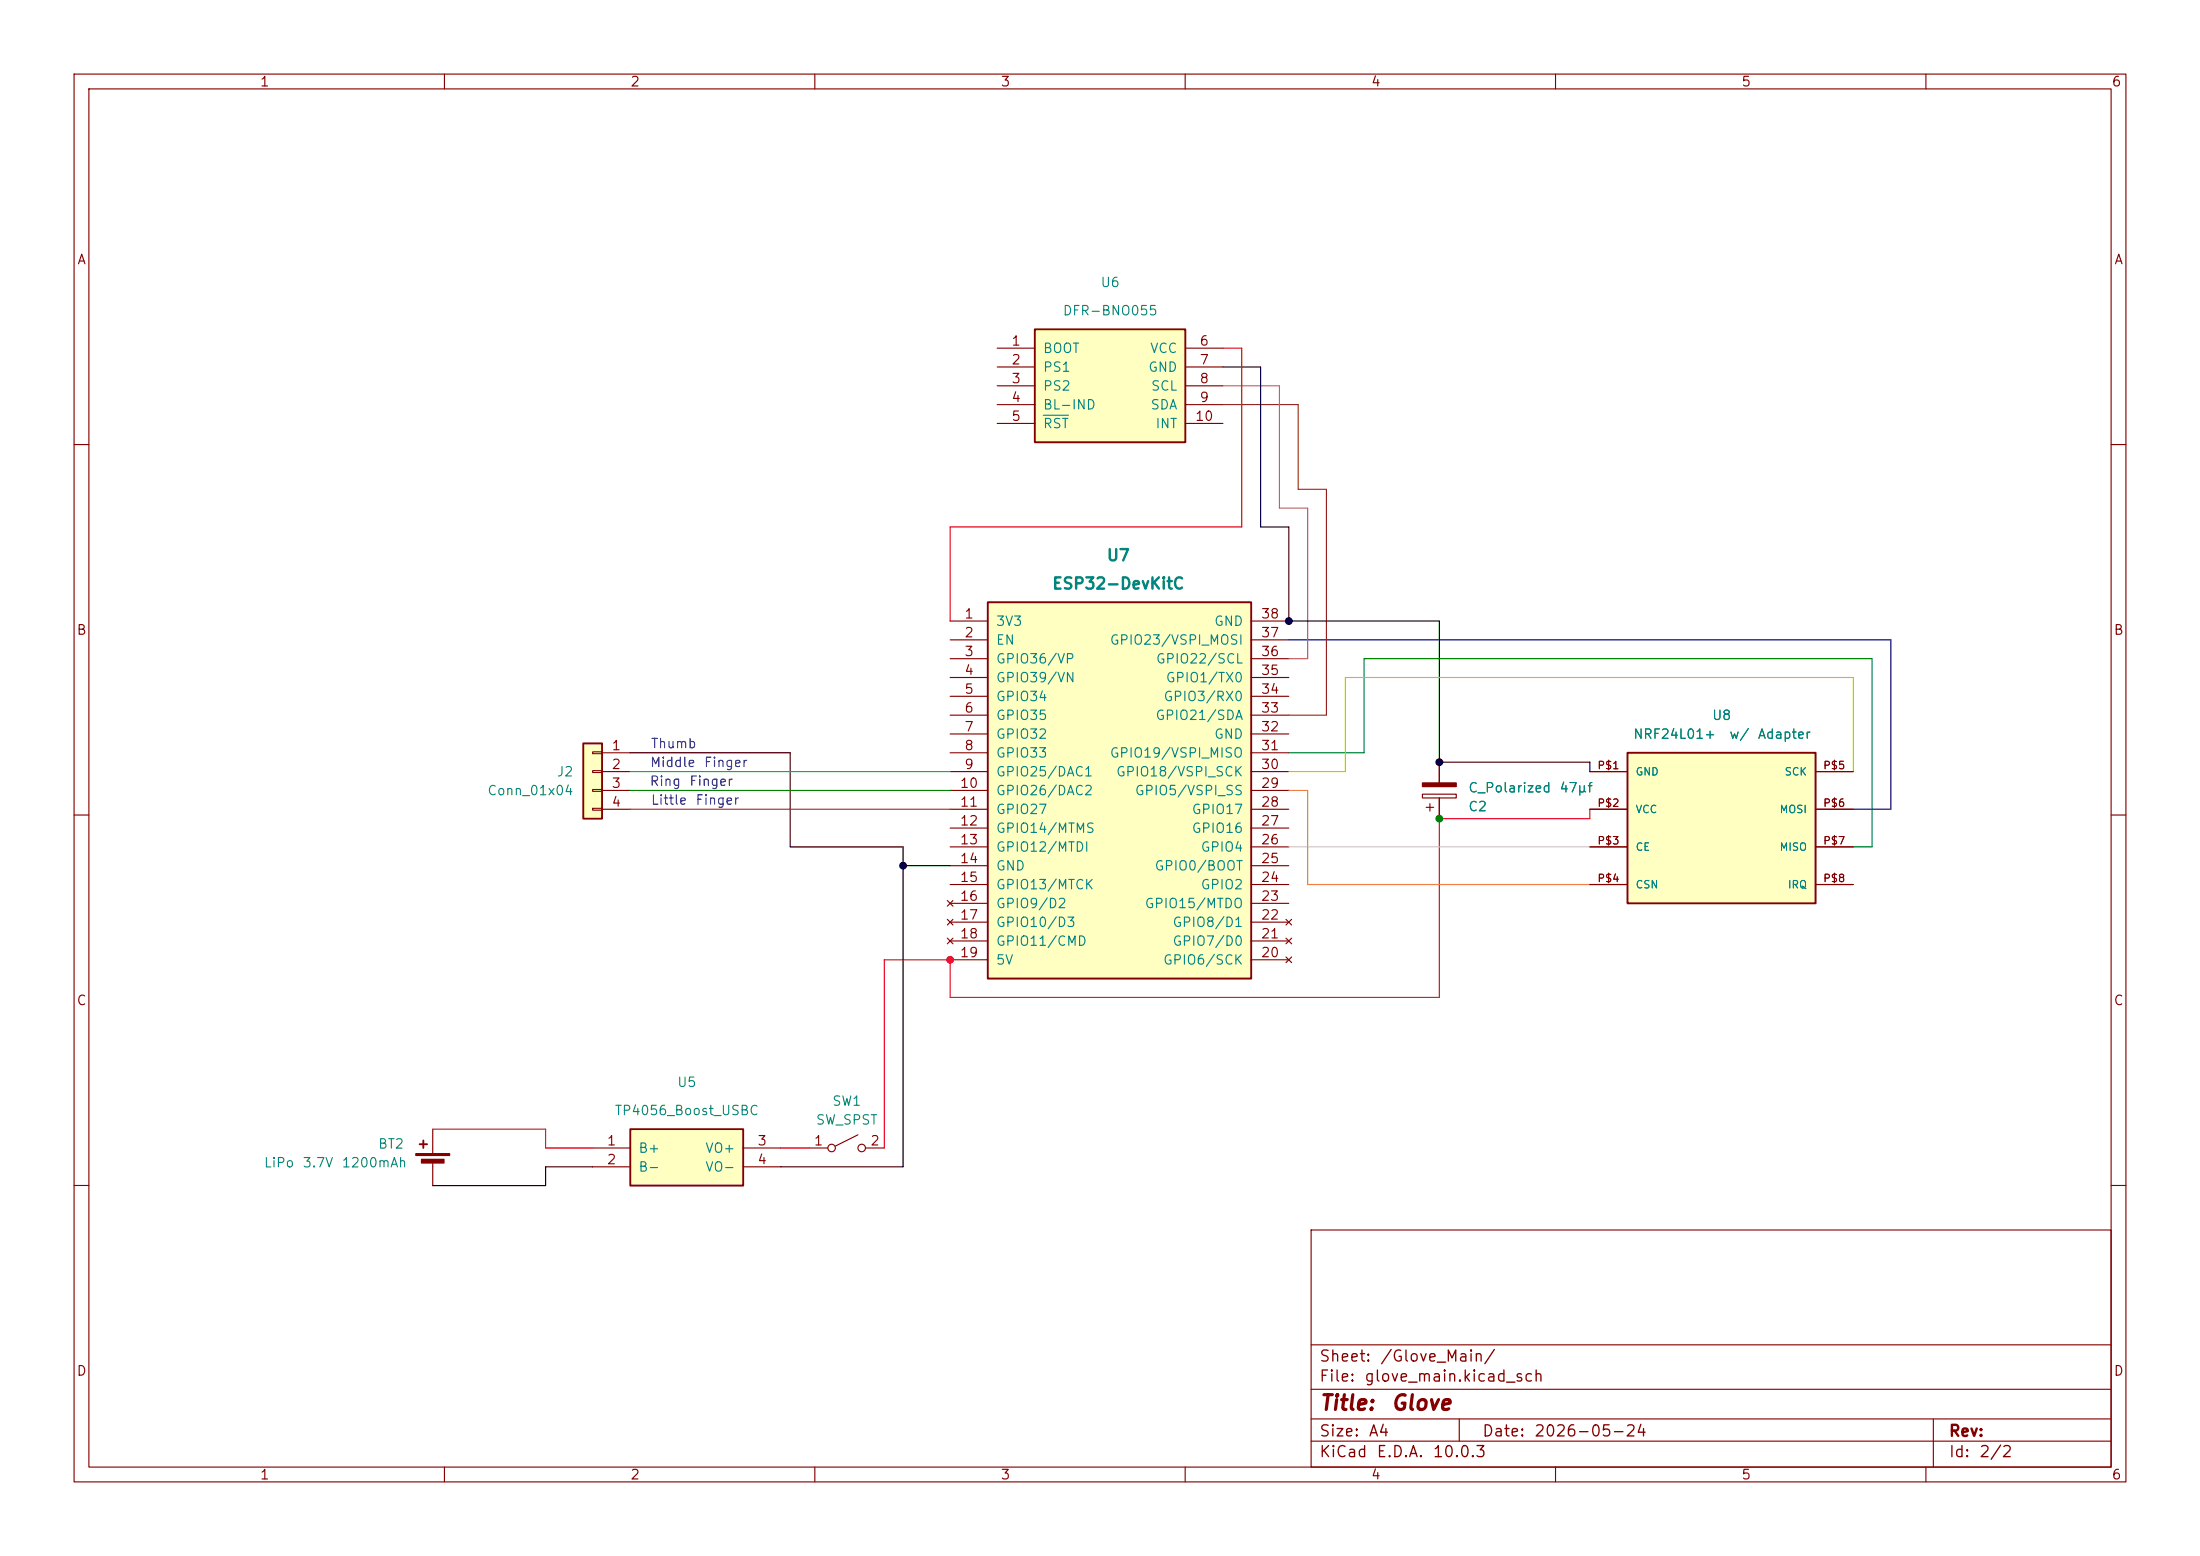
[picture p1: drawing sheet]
<svg xmlns="http://www.w3.org/2000/svg" width="297mm" height="210mm" viewBox="0 0 297 210" stroke-linecap="round" stroke-linejoin="round" font-family="sans-serif">
<path d="M0 0h297v210h-297z" fill="#fff" stroke="#fff" stroke-width=".14"/>
<g fill="none" stroke="#840000" stroke-width=".15">
<path d="M10 10h277v190h-277zM12 12h273v186h-273zM60 10v2M110 10v2M160 10v2M210 10v2M260 10v2M10 60h2M285 60h2M10 110h2M285 110h2M10 160h2"/>
<path d="M177 166h108v32h-108zM285 160h2M60 198v2M110 198v2M160 198v2M177 194.5h108M177 191.5h108M177 187.5h108M177 181.5h108M197 191.5v3M210 198v2M260 198v2"/>
<path d="M261 191.5v6.5"/>
</g>
<path d="M133.3 81.3h35.6v50.8h-35.6z" fill="#ffffc2"/>
<path d="M133.3 81.3h35.6v50.8h-35.6z" fill="none" stroke="#840000" stroke-width=".25"/>
<g fill="none" stroke="#840000" stroke-width=".15">
<path d="M128.3 83.8h5M128.3 86.4h5M128.3 88.9h5M128.3 91.4h5M128.3 94h5M128.3 96.5h5M128.3 99.1h5M168.9 83.8h5.1M168.9 86.4h5.1M168.9 88.9h5.1M168.9 91.4h5.1M168.9 94h5.1"/>
<path d="M168.9 96.5h5.1M168.9 99.1h5.1M128.3 101.6h5M128.3 104.1h5M128.3 106.7h5M128.3 109.2h5M128.3 111.8h5M128.3 114.3h5M128.3 116.8h5M128.3 119.4h5M168.9 101.6h5.1M168.9 104.1h5.1"/>
<path d="M168.9 106.7h5.1M168.9 109.2h5.1M168.9 111.8h5.1M168.9 114.3h5.1M168.9 116.8h5.1M168.9 119.4h5.1M127.9 121.5l.8 .8M127.9 124.1l.8 .7M127.9 126.6l.8 .8M128.3 121.9h5M128.3 124.5h5M128.3 127h5"/>
<path d="M128.3 129.5h5M128.7 121.5l-.8 .8M128.7 124.1l-.8 .7M128.7 126.6l-.8 .8M168.9 121.9h5.1M168.9 124.5h5.1M168.9 127h5.1M168.9 129.5h5.1M173.6 129.2l.8 .7M173.6 126.6l.8 .8M173.6 124.1l.8 .7M174.4 129.2l-.8 .7"/>
<path d="M174.4 126.6l-.8 .8M174.4 124.1l-.8 .7"/>
</g>
<path d="M139.7 44.5h20.3v15.2h-20.3z" fill="#ffffc2"/>
<path d="M139.7 44.5h20.3v15.2h-20.3z" fill="none" stroke="#840000" stroke-width=".25"/>
<g fill="none" stroke="#840000" stroke-width=".15">
<path d="M134.6 47h5.1M134.6 49.5h5.1M134.6 52.1h5.1M134.6 54.6h5.1M134.6 57.2h5.1M160 47h5.1M160 49.5h5.1M160 52.1h5.1M160 54.6h5.1M160 57.2h5.1M192 107.2h4.6v.5h-4.6zM192.5 109h1"/>
<path d="M193 108.5v1M194.3 102.9v2.8M194.3 107.7v2.8"/>
</g>
<path d="M140.8 56h3.4" fill="none" stroke="#008484" stroke-width=".15"/>
<path d="M192 105.7h4.6v.5h-4.6z" fill="#840000" stroke="#840000" stroke-width=".15"/>
<path d="M219.7 101.6h25.4v20.3h-25.4z" fill="#ffffc2"/>
<path d="M219.7 101.6h25.4v20.3h-25.4z" fill="none" stroke="#840000" stroke-width=".25"/>
<path d="M214.6 104.1h5.1M214.6 109.2h5.1M214.6 114.3h5.1M214.6 119.4h5.1M245.1 104.1h5.1M245.1 109.2h5.1M245.1 114.3h5.1M245.1 119.4h5.1" fill="none" stroke="#840000" stroke-width=".15"/>
<path d="M85.1 152.4h15.2v7.6h-15.2z" fill="#ffffc2"/>
<path d="M56.6 154.4h1.1M57.1 153.9v1M85.1 152.4h15.2v7.6h-15.2z" fill="none" stroke="#840000" stroke-width=".25"/>
<g fill="none" stroke="#840000" stroke-width=".15">
<path d="M58.4 152.4v3.3M58.4 156.7v3.3M80 154.9h5.1M80 157.5h5.1M100.3 154.9h5.1M100.3 157.5h5.1M109.2 154.9h2.6M115.8 153.2l-3 1.5M116.8 154.9h2.6"/>
<circle cx="112.3" cy="154.9" r=".51"/>
<circle cx="116.3" cy="154.9" r=".51"/>
</g>
<g fill="#840000" stroke="#840000" stroke-width=".15">
<path d="M56.1 155.7h4.6v.3h-4.6z"/>
<path d="M56.9 156.5h3v.5h-3z"/>
</g>
<path d="M78.7 100.3h2.6v10.2h-2.6z" fill="#ffffc2"/>
<path d="M78.7 100.3h2.6v10.2h-2.6z" fill="none" stroke="#840000" stroke-width=".25"/>
<g fill="none" stroke="#840000" stroke-width=".15">
<path d="M80 101.5h1.3v.2h-1.3zM80 104h1.3v.3h-1.3zM80 106.6h1.3v.2h-1.3zM80 109.1h1.3v.2h-1.3zM81.3 101.6h3.8M81.3 104.1h3.8M81.3 106.7h3.8M81.3 109.2h3.8M194.3 102.9v2.8M194.3 107.7v2.8M214.6 104.1h5.1M214.6 109.2h5.1"/>
<path d="M214.6 114.3h5.1M214.6 119.4h5.1M245.1 104.1h5.1M245.1 109.2h5.1M245.1 114.3h5.1M245.1 119.4h5.1"/>
</g>
<path d="M165.1 49.5h5.1v21.6h3.8v12.7h20.3v19.1h20.3v1.2M85.1 101.6h21.6v12.7h15.2v43.2h-16.5M121.9 116.8h6.4M80 157.5h-6.3v2.5h-15.3" fill="none" stroke="#000" stroke-width=".15"/>
<path d="M165.1 52.1h7.6v16.5h3.8v20.3h-2.5" fill="none" stroke="#c200c2" stroke-width=".15"/>
<path d="M165.1 47h2.5v24.1h-39.3v12.7M214.6 109.2v1.3h-20.3v24.1h-66v-5.1h-8.9v25.4M58.4 152.4h15.3v2.5h6.3M105.4 154.9h3.8" fill="none" stroke="#f00" stroke-width=".15"/>
<path d="M174 101.6h10.1v-12.7h68.6v25.4h-2.5" fill="none" stroke="#008400" stroke-width=".15"/>
<path d="M85.1 104.1h43.2" fill="none" stroke="#00c2c2" stroke-width=".15"/>
<path d="M85.1 106.7h43.2" fill="none" stroke="#00c200" stroke-width=".15"/>
<path d="M85.1 109.2h43.2" fill="none" stroke="#840084" stroke-width=".15"/>
<path d="M174 104.1h7.6v-12.7h68.6v12.7" fill="none" stroke="#c2c200" stroke-width=".15"/>
<path d="M165.1 54.6h10.2v11.4h3.8v30.5h-5.1" fill="none" stroke="#804d00" stroke-width=".15"/>
<path d="M174 106.7h2.5v12.7h38.1" fill="none" stroke="#dd8500" stroke-width=".15"/>
<path d="M174 86.4h81.3v22.8h-5.1" fill="none" stroke="#0000c2" stroke-width=".15"/>
<path d="M174 114.3h40.6" fill="none" stroke="#c2c2c2" stroke-width=".15"/>
<g fill="#000" stroke="#000" stroke-width=".14">
<circle cx="174" cy="83.8" r=".46"/>
<circle cx="121.9" cy="116.8" r=".46"/>
<circle cx="194.3" cy="102.9" r=".46"/>
</g>
<circle cx="128.3" cy="129.5" r=".46" fill="#f00" stroke="#f00" stroke-width=".14"/>
<circle cx="194.3" cy="110.5" r=".46" fill="#008400" stroke="#008400" stroke-width=".14"/>
<g font-size="2" fill="#840000">
<text x="178" y="190.8">Title:</text>
<text x="187.7" y="190.8">Glove</text>
</g>
<g font-size="1.5" fill="#008484">
<text x="149.3" y="76.1">U7</text>
<text x="141.9" y="79.9">ESP32-DevKitC</text>
</g>
<g font-size="1.5" fill="#840000">
<text x="178" y="184.2">Sheet:</text>
<text x="186.2" y="184.2">/Glove_Main/</text>
<text x="178" y="186.9">File:</text>
<text x="184.1" y="186.9">glove_main.kicad_sch</text>
<text x="178" y="197.1">KiCad</text>
<text x="178" y="194.3">Size:</text>
<text x="184.7" y="194.3">A4</text>
<text x="185.7" y="197.1">E.D.A.</text>
<text x="193.3" y="197.1">10.0.3</text>
<text x="200" y="194.3">Date:</text>
<text x="207" y="194.3">2026-05-24</text>
<text x="263" y="194.3">Rev:</text>
<text x="263" y="197.1">Id:</text>
<text x="267.1" y="197.1">2/2</text>
</g>
<g font-size="1.3" fill="#840000">
<text x="35" y="12">1</text>
<text x="85" y="12">2</text>
<text x="135" y="12">3</text>
<text x="185" y="12">4</text>
<text x="235" y="12">5</text>
<text x="285" y="12">6</text>
<text x="10.3" y="36">A</text>
<text x="285.3" y="36">A</text>
<text x="136.5" y="47">1</text>
<text x="161.9" y="47">6</text>
<text x="136.5" y="49.5">2</text>
<text x="136.5" y="52">3</text>
<text x="161.9" y="49.5">7</text>
<text x="161.9" y="52">8</text>
<text x="136.5" y="54.6">4</text>
<text x="136.5" y="57.1">5</text>
<text x="161.2" y="57.1">10</text>
<text x="161.9" y="54.6">9</text>
<text x="130.1" y="83.8">1</text>
<text x="170.1" y="83.8">38</text>
<text x="10.3" y="86">B</text>
<text x="130.1" y="86.3">2</text>
<text x="130.1" y="88.9">3</text>
<text x="170.1" y="88.9">36</text>
<text x="170.1" y="86.3">37</text>
<text x="285.3" y="86">B</text>
<text x="130.1" y="91.4">4</text>
<text x="130.1" y="94">5</text>
<text x="170.1" y="94">34</text>
<text x="170.1" y="91.4">35</text>
<text x="82.5" y="101.6">1</text>
<text x="130.1" y="96.5">6</text>
<text x="130.1" y="99">7</text>
<text x="130.1" y="101.6">8</text>
<text x="170.1" y="101.6">31</text>
<text x="170.1" y="99">32</text>
<text x="170.1" y="96.5">33</text>
<text x="82.5" y="104.1">2</text>
<text x="82.5" y="106.7">3</text>
<text x="129.5" y="106.7">10</text>
<text x="130.1" y="104.1">9</text>
<text x="170.1" y="106.7">29</text>
<text x="170.1" y="104.1">30</text>
<text x="82.5" y="109.2">4</text>
<text x="129.5" y="109.2">11</text>
<text x="129.5" y="111.7">12</text>
<text x="170.1" y="111.7">27</text>
<text x="170.1" y="109.2">28</text>
<text x="129.5" y="114.3">13</text>
<text x="129.5" y="116.8">14</text>
<text x="129.5" y="119.4">15</text>
<text x="170.1" y="119.4">24</text>
<text x="170.1" y="116.8">25</text>
<text x="170.1" y="114.3">26</text>
<text x="129.5" y="121.9">16</text>
<text x="129.5" y="124.4">17</text>
<text x="170.1" y="124.4">22</text>
<text x="170.1" y="121.9">23</text>
<text x="129.5" y="127">18</text>
<text x="129.5" y="129.5">19</text>
<text x="170.1" y="129.5">20</text>
<text x="170.1" y="127">21</text>
<text x="10.3" y="136">C</text>
<text x="285.3" y="136">C</text>
<text x="81.8" y="154.9">1</text>
<text x="102.2" y="154.9">3</text>
<text x="109.8" y="154.9">1</text>
<text x="117.4" y="154.9">2</text>
<text x="81.8" y="157.5">2</text>
<text x="102.2" y="157.5">4</text>
<text x="10.3" y="186">D</text>
<text x="285.3" y="186">D</text>
<text x="35" y="200">1</text>
<text x="85" y="200">2</text>
<text x="135" y="200">3</text>
<text x="185" y="200">4</text>
<text x="235" y="200">5</text>
<text x="285" y="200">6</text>
</g>
<g font-size="1.3" fill="#008484">
<text x="148.5" y="39.1">U6</text>
<text x="140.7" y="48">BOOT</text>
<text x="143.4" y="42.9">DFR-BNO055</text>
<text x="155.2" y="48">VCC</text>
<text x="140.7" y="50.5">PS1</text>
<text x="140.7" y="53">PS2</text>
<text x="154.9" y="50.5">GND</text>
<text x="155.3" y="53">SCL</text>
<text x="140.7" y="55.6">BL-IND</text>
<text x="140.7" y="58.1">RST</text>
<text x="155.2" y="55.6">SDA</text>
<text x="155.9" y="58.1">INT</text>
<text x="134.4" y="84.8">3V3</text>
<text x="134.4" y="87.3">EN</text>
<text x="134.4" y="89.9">GPIO36/VP</text>
<text x="149.7" y="87.3">GPIO23/VSPI_MOSI</text>
<text x="156" y="89.9">GPIO22/SCL</text>
<text x="163.8" y="84.8">GND</text>
<text x="134.4" y="92.4">GPIO39/VN</text>
<text x="134.4" y="95">GPIO34</text>
<text x="157" y="95">GPIO3/RX0</text>
<text x="157.3" y="92.4">GPIO1/TX0</text>
<text x="134.4" y="97.5">GPIO35</text>
<text x="134.4" y="100">GPIO32</text>
<text x="155.9" y="97.5">GPIO21/SDA</text>
<text x="163.8" y="100">GND</text>
<text x="220.4" y="100">NRF24L01+</text>
<text x="231" y="97.5">U8</text>
<text x="233.4" y="100">w/</text>
<text x="237.2" y="100">Adapter</text>
<text x="65.7" y="107.7">Conn_01x04</text>
<text x="75.1" y="105.1">J2</text>
<text x="134.4" y="102.6">GPIO33</text>
<text x="134.4" y="105.1">GPIO25/DAC1</text>
<text x="134.4" y="107.7">GPIO26/DAC2</text>
<text x="149.7" y="102.6">GPIO19/VSPI_MISO</text>
<text x="150.6" y="105.1">GPIO18/VSPI_SCK</text>
<text x="153.1" y="107.7">GPIO5/VSPI_SS</text>
<text x="198.1" y="107.3">C_Polarized</text>
<text x="210.4" y="107.3">47μf</text>
<text x="134.4" y="110.2">GPIO27</text>
<text x="134.4" y="112.7">GPIO14/MTMS</text>
<text x="160.8" y="112.7">GPIO16</text>
<text x="160.8" y="110.2">GPIO17</text>
<text x="198.1" y="109.8">C2</text>
<text x="134.4" y="115.3">GPIO12/MTDI</text>
<text x="134.4" y="117.8">GND</text>
<text x="155.8" y="117.8">GPIO0/BOOT</text>
<text x="162" y="115.3">GPIO4</text>
<text x="134.4" y="120.4">GPIO13/MTCK</text>
<text x="134.4" y="122.9">GPIO9/D2</text>
<text x="134.4" y="125.4">GPIO10/D3</text>
<text x="154.4" y="122.9">GPIO15/MTDO</text>
<text x="158.2" y="125.4">GPIO8/D1</text>
<text x="162" y="120.4">GPIO2</text>
<text x="134.4" y="128">GPIO11/CMD</text>
<text x="134.4" y="130.5">5V</text>
<text x="156.9" y="130.5">GPIO6/SCK</text>
<text x="158.2" y="128">GPIO7/D0</text>
<text x="91.3" y="147">U5</text>
<text x="112.3" y="149.6">SW1</text>
<text x="50.9" y="155.3">BT2</text>
<text x="82.9" y="150.8">TP4056_Boost_USBC</text>
<text x="86.1" y="155.9">B+</text>
<text x="95.1" y="155.9">VO+</text>
<text x="110.1" y="152.1">SW_SPST</text>
<text x="35.5" y="157.9">LiPo</text>
<text x="40.8" y="157.9">3.7V</text>
<text x="46" y="157.9">1200mAh</text>
<text x="86.1" y="158.5">B-</text>
<text x="95.1" y="158.5">VO-</text>
</g>
<g font-size="1.3" fill="#0000c2">
<text x="87.8" y="101.3">Thumb</text>
<text x="87.6" y="106.4">Ring</text>
<text x="87.7" y="103.8">Middle</text>
<text x="93" y="106.4">Finger</text>
<text x="94.9" y="103.8">Finger</text>
<text x="87.8" y="108.9">Little</text>
<text x="93.8" y="108.9">Finger</text>
</g>
<g font-size="1" fill="#840000">
<text x="215.6" y="104.1">P$1</text>
<text x="246" y="104.1">P$5</text>
<text x="215.6" y="109.1">P$2</text>
<text x="246" y="109.1">P$6</text>
<text x="215.6" y="114.2">P$3</text>
<text x="215.6" y="119.3">P$4</text>
<text x="246" y="114.2">P$7</text>
<text x="246" y="119.3">P$8</text>
</g>
<g font-size="1" fill="#008484">
<text x="220.7" y="104.9">GND</text>
<text x="240.8" y="104.9">SCK</text>
<text x="220.7" y="110">VCC</text>
<text x="240.2" y="110">MOSI</text>
<text x="220.7" y="115.1">CE</text>
<text x="240.2" y="115.1">MISO</text>
<text x="220.7" y="120.2">CSN</text>
<text x="241.3" y="120.2">IRQ</text>
</g>
</svg>
